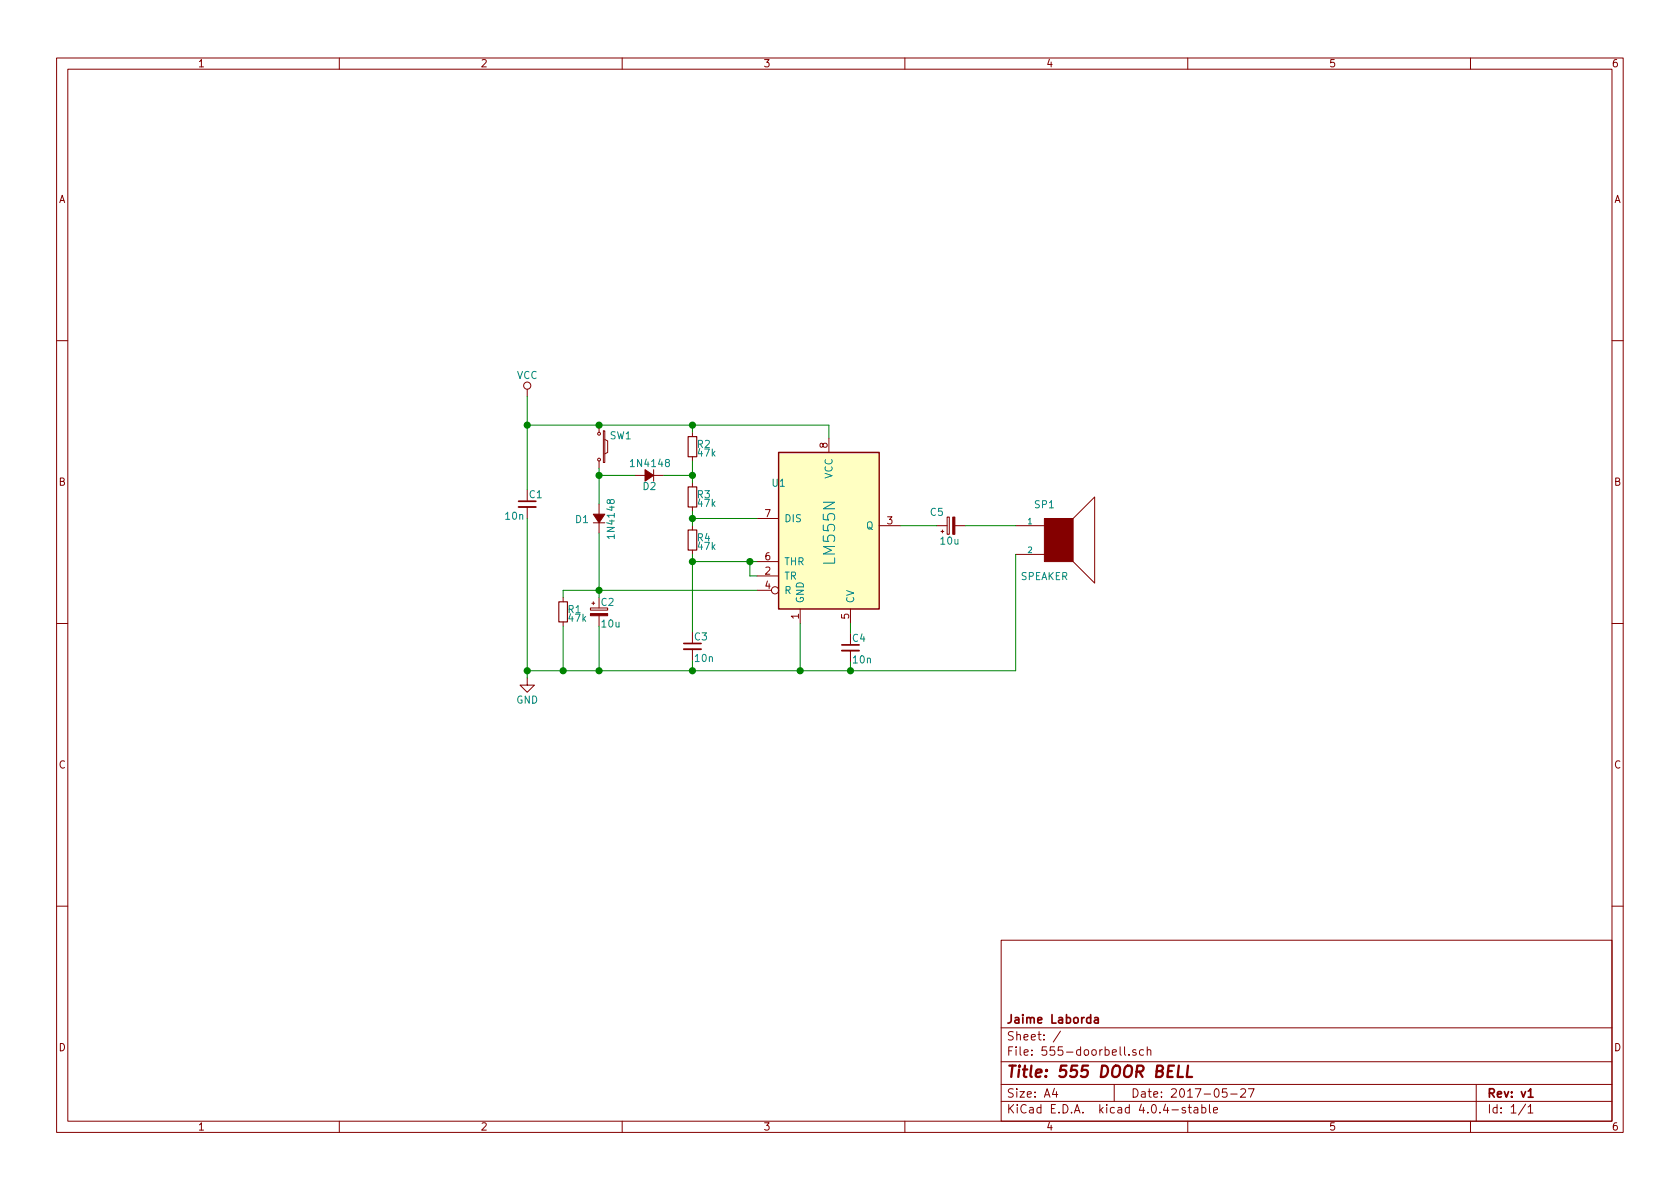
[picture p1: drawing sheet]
EESchema Schematic File Version 2
LIBS:power
LIBS:device
LIBS:transistors
LIBS:conn
LIBS:linear
LIBS:regul
LIBS:74xx
LIBS:cmos4000
LIBS:adc-dac
LIBS:memory
LIBS:xilinx
LIBS:microcontrollers
LIBS:dsp
LIBS:microchip
LIBS:analog_switches
LIBS:motorola
LIBS:texas
LIBS:intel
LIBS:audio
LIBS:interface
LIBS:digital-audio
LIBS:philips
LIBS:display
LIBS:cypress
LIBS:siliconi
LIBS:opto
LIBS:atmel
LIBS:contrib
LIBS:valves
LIBS:lm555n_visible
EELAYER 25 0
EELAYER END
$Descr A4 11693 8268
encoding utf-8
Sheet 1 1
Title "555 DOOR BELL"
Date "2017-05-27"
Rev "v1"
Comp "Jaime Laborda"
Comment1 ""
Comment2 ""
Comment3 ""
Comment4 ""
$EndDescr
$Comp
L LM555N_visible U1
U 1 1
P 5770 3700
F 0 "U1" H 5370 4050 50  0000 L CNN
F 1 "LM555N" V 5770 3470 79  0000 L CNN
F 2 "Housings_DIP:DIP-8_W7.62mm" H 5770 3700 50  0001 C CNN
F 3 "" H 5770 3700 50  0000 C CNN
	1    5770 3700
	1    0    0    -1  
$EndComp
$Comp
L VCC #PWR01
U 1 1
P 3670 2750
F 0 "#PWR01" H 3670 2600 50  0001 C CNN
F 1 "VCC" H 3670 2900 50  0000 C CNN
F 2 "" H 3670 2750 50  0000 C CNN
F 3 "" H 3670 2750 50  0000 C CNN
	1    3670 2750
	1    0    0    -1  
$EndComp
$Comp
L GND #PWR02
U 1 1
P 3670 4710
F 0 "#PWR02" H 3670 4460 50  0001 C CNN
F 1 "GND" H 3670 4560 50  0000 C CNN
F 2 "" H 3670 4710 50  0000 C CNN
F 3 "" H 3670 4710 50  0000 C CNN
	1    3670 4710
	1    0    0    -1  
$EndComp
$Comp
L C_Small C1
U 1 1
P 3670 3500
F 0 "C1" H 3680 3570 50  0000 L CNN
F 1 "10n" H 3510 3420 50  0000 L CNN
F 2 "Capacitors_ThroughHole:C_Disc_D7.5mm_W2.5mm_P5.00mm" H 3670 3500 50  0001 C CNN
F 3 "" H 3670 3500 50  0000 C CNN
	1    3670 3500
	1    0    0    -1  
$EndComp
$Comp
L SW_PUSH_SMALL_H SW1
U 1 1
P 4170 3100
F 0 "SW1" V 4090 3250 50  0000 C CNN
F 1 "SW_PUSH_SMALL_H" H 4530 3040 50  0001 C CNN
F 2 "Buttons_Switches_ThroughHole:SW_PUSH_6mm" H 4170 3300 50  0001 C CNN
F 3 "" H 4170 3300 50  0000 C CNN
	1    4170 3100
	0    1    1    0   
$EndComp
$Comp
L D_Small D2
U 1 1
P 4520 3300
F 0 "D2" H 4470 3380 50  0000 L CNN
F 1 "1N4148" H 4370 3220 50  0000 L CNN
F 2 "Diodes_ThroughHole:D_A-405_P5.08mm_Vertical_AnodeUp" V 4520 3300 50  0001 C CNN
F 3 "" V 4520 3300 50  0000 C CNN
	1    4520 3300
	-1   0    0    1   
$EndComp
$Comp
L D_Small D1
U 1 1
P 4170 3600
F 0 "D1" V 4160 3670 50  0000 L CNN
F 1 "1N4148" H 4020 3520 50  0000 L CNN
F 2 "Diodes_ThroughHole:D_A-405_P5.08mm_Vertical_AnodeUp" V 4170 3600 50  0001 C CNN
F 3 "" V 4170 3600 50  0000 C CNN
	1    4170 3600
	0    -1   -1   0   
$EndComp
$Comp
L CP_Small C2
U 1 1
P 4170 4250
F 0 "C2" H 4180 4320 50  0000 L CNN
F 1 "10u" H 4180 4170 50  0000 L CNN
F 2 "Capacitors_ThroughHole:CP_Radial_D5.0mm_P2.50mm" H 4170 4250 50  0001 C CNN
F 3 "" H 4170 4250 50  0000 C CNN
	1    4170 4250
	1    0    0    -1  
$EndComp
$Comp
L R_Small R1
U 1 1
P 3920 4250
F 0 "R1" H 3950 4270 50  0000 L CNN
F 1 "47k" H 3950 4210 50  0000 L CNN
F 2 "Resistors_ThroughHole:R_Axial_DIN0207_L6.3mm_D2.5mm_P10.16mm_Horizontal" H 3920 4250 50  0001 C CNN
F 3 "" H 3920 4250 50  0000 C CNN
	1    3920 4250
	1    0    0    -1  
$EndComp
$Comp
L R_Small R2
U 1 1
P 4820 3100
F 0 "R2" H 4850 3120 50  0000 L CNN
F 1 "47k" H 4850 3060 50  0000 L CNN
F 2 "Resistors_ThroughHole:R_Axial_DIN0207_L6.3mm_D2.5mm_P10.16mm_Horizontal" H 4820 3100 50  0001 C CNN
F 3 "" H 4820 3100 50  0000 C CNN
	1    4820 3100
	1    0    0    -1  
$EndComp
$Comp
L R_Small R3
U 1 1
P 4820 3450
F 0 "R3" H 4850 3470 50  0000 L CNN
F 1 "47k" H 4850 3410 50  0000 L CNN
F 2 "Resistors_ThroughHole:R_Axial_DIN0207_L6.3mm_D2.5mm_P10.16mm_Horizontal" H 4820 3450 50  0001 C CNN
F 3 "" H 4820 3450 50  0000 C CNN
	1    4820 3450
	1    0    0    -1  
$EndComp
$Comp
L R_Small R4
U 1 1
P 4820 3750
F 0 "R4" H 4850 3770 50  0000 L CNN
F 1 "47k" H 4850 3710 50  0000 L CNN
F 2 "Resistors_ThroughHole:R_Axial_DIN0207_L6.3mm_D2.5mm_P10.16mm_Horizontal" H 4820 3750 50  0001 C CNN
F 3 "" H 4820 3750 50  0000 C CNN
	1    4820 3750
	1    0    0    -1  
$EndComp
$Comp
L C_Small C3
U 1 1
P 4820 4490
F 0 "C3" H 4830 4560 50  0000 L CNN
F 1 "10n" H 4830 4410 50  0000 L CNN
F 2 "Capacitors_ThroughHole:C_Disc_D7.5mm_W2.5mm_P5.00mm" H 4820 4490 50  0001 C CNN
F 3 "" H 4820 4490 50  0000 C CNN
	1    4820 4490
	1    0    0    -1  
$EndComp
$Comp
L CP_Small C5
U 1 1
P 6620 3650
F 0 "C5" V 6710 3700 50  0000 L CNN
F 1 "10u" V 6510 3590 50  0000 L CNN
F 2 "Capacitors_ThroughHole:CP_Radial_D5.0mm_P2.50mm" H 6620 3650 50  0001 C CNN
F 3 "" H 6620 3650 50  0000 C CNN
	1    6620 3650
	0    -1   -1   0   
$EndComp
$Comp
L SPEAKER SP1
U 1 1
P 7370 3750
F 0 "SP1" H 7270 4000 50  0000 C CNN
F 1 "SPEAKER" H 7270 3500 50  0000 C CNN
F 2 "Connect:PINHEAD1-2" H 7370 3750 50  0001 C CNN
F 3 "" H 7370 3750 50  0000 C CNN
	1    7370 3750
	1    0    0    -1  
$EndComp
Wire Wire Line
	7070 3650 6720 3650
Wire Wire Line
	4820 2950 4820 3000
Connection ~ 4170 2950
Connection ~ 4820 2950
Connection ~ 3670 2950
Wire Wire Line
	3670 2750 3670 3400
Wire Wire Line
	3670 3600 3670 4710
Wire Wire Line
	4170 3250 4170 3500
Wire Wire Line
	4420 3300 4170 3300
Connection ~ 4170 3300
Wire Wire Line
	4620 3300 4820 3300
Wire Wire Line
	4820 3200 4820 3350
Connection ~ 4820 3300
Wire Wire Line
	3670 2950 5770 2950
Wire Wire Line
	4820 3550 4820 3650
Wire Wire Line
	4820 3600 5270 3600
Wire Wire Line
	5270 3900 4820 3900
Wire Wire Line
	4820 3850 4820 4390
Wire Wire Line
	5270 4000 5220 4000
Wire Wire Line
	5220 4000 5220 3900
Connection ~ 5220 3900
Wire Wire Line
	3920 4100 5270 4100
Connection ~ 4820 3600
Wire Wire Line
	4170 3700 4170 4150
Wire Wire Line
	3920 4150 3920 4100
Connection ~ 4170 4100
Wire Wire Line
	3920 4350 3920 4660
Wire Wire Line
	7070 4660 3670 4660
Connection ~ 3670 4660
Wire Wire Line
	4170 4350 4170 4660
Connection ~ 3920 4660
Connection ~ 4170 4660
Connection ~ 5570 4660
Wire Wire Line
	6270 3650 6520 3650
Wire Wire Line
	7070 3850 7070 4660
Connection ~ 5920 4660
Connection ~ 4820 3900
Wire Wire Line
	4820 4590 4820 4660
Connection ~ 4820 4660
Wire Wire Line
	5770 2950 5770 3040
$Comp
L C_Small C4
U 1 1
P 5920 4500
F 0 "C4" H 5930 4570 50  0000 L CNN
F 1 "10n" H 5930 4420 50  0000 L CNN
F 2 "Capacitors_ThroughHole:C_Disc_D7.5mm_W2.5mm_P5.00mm" H 5920 4500 50  0001 C CNN
F 3 "" H 5920 4500 50  0000 C CNN
	1    5920 4500
	1    0    0    -1  
$EndComp
Wire Wire Line
	5920 4400 5920 4330
Wire Wire Line
	5920 4600 5920 4660
Wire Wire Line
	5570 4330 5570 4660
$EndSCHEMATC
